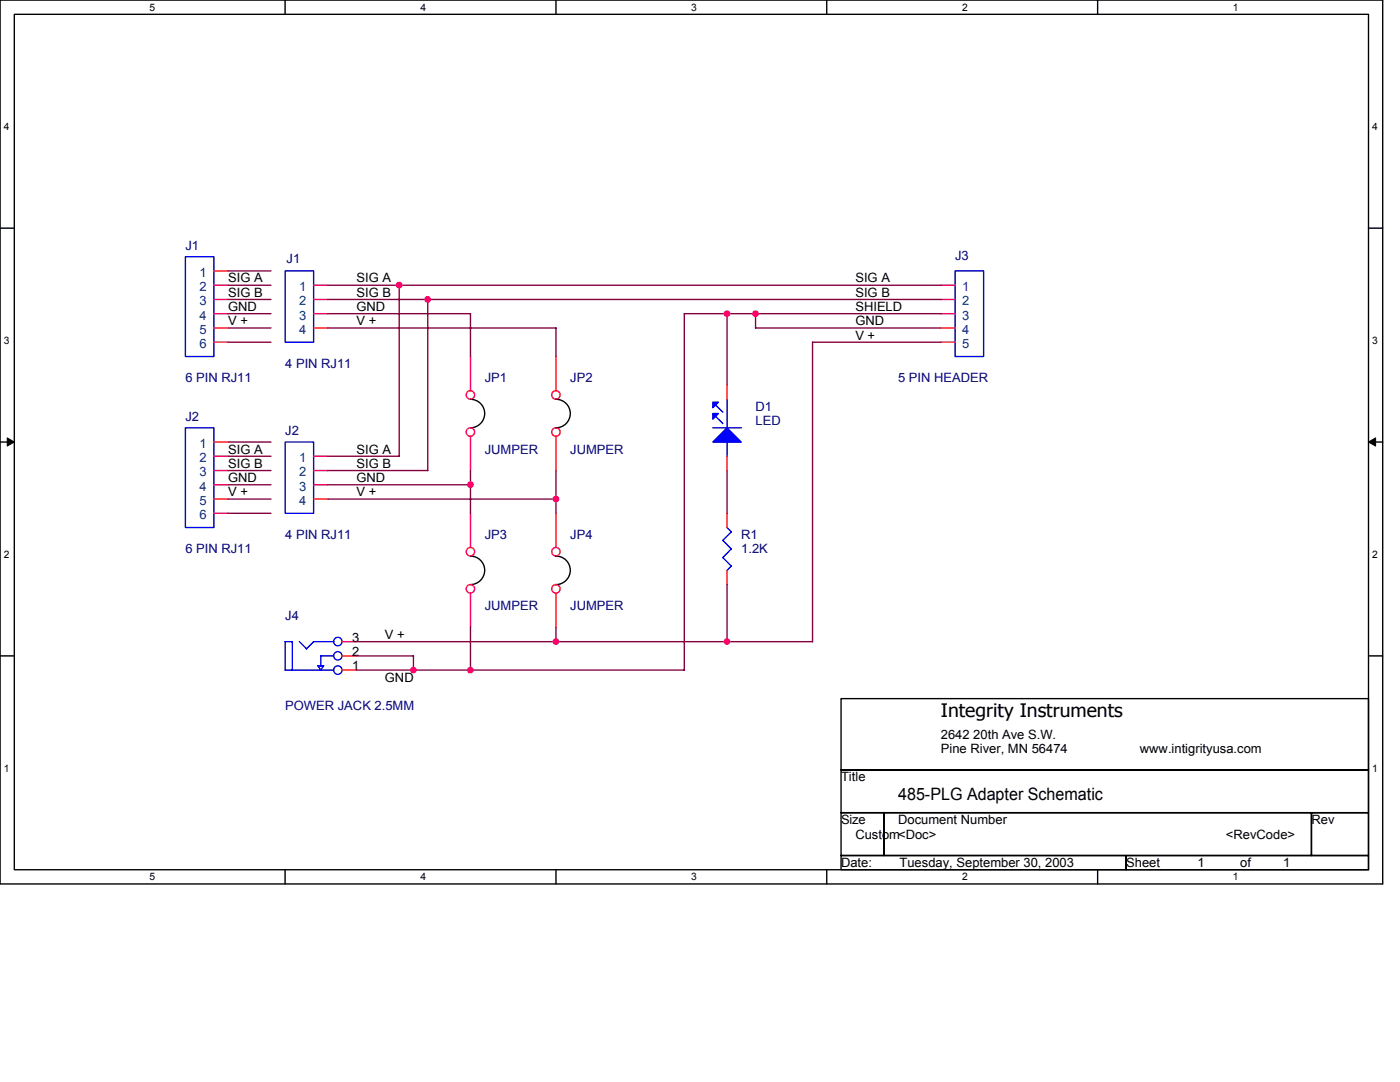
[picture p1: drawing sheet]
<svg xmlns="http://www.w3.org/2000/svg" width="279mm" height="216mm" viewBox="0 0 279 216" stroke-linecap="round" stroke-linejoin="round" font-family="sans-serif">
<path d="M0 0h275.9v176.4h-275.9zM2.9 2.9h270.2v170.6h-270.2z" fill="none" stroke="#000" stroke-width=".28"/>
<g fill="#fff">
<path d="M29.9 .3h1.1v2.3h-1.1z"/>
<path d="M29.9 173.8h1.1v2.3h-1.1z"/>
</g>
<path d="M56.9 0v2.9M56.9 173.5v2.9" fill="none" stroke="#000" stroke-width=".28"/>
<g fill="#fff">
<path d="M83.9 .3h1.1v2.3h-1.1z"/>
<path d="M83.9 173.8h1.1v2.3h-1.1z"/>
</g>
<path d="M111 0v2.9M111 173.5v2.9" fill="none" stroke="#000" stroke-width=".28"/>
<g fill="#fff">
<path d="M138 .3h1.1v2.3h-1.1z"/>
<path d="M138 173.8h1.1v2.3h-1.1z"/>
</g>
<path d="M165 0v2.9M165 173.5v2.9" fill="none" stroke="#000" stroke-width=".28"/>
<g fill="#fff">
<path d="M192 .3h1.1v2.3h-1.1z"/>
<path d="M192 173.8h1.1v2.3h-1.1z"/>
</g>
<path d="M219.1 0v2.9M219.1 173.5v2.9" fill="none" stroke="#000" stroke-width=".28"/>
<g fill="#fff">
<path d="M246.1 .3h1.1v2.3h-1.1z"/>
<path d="M246.1 173.8h1.1v2.3h-1.1z"/>
<path d="M.7 24.2h1.2v2.3h-1.2z"/>
<path d="M273.8 24.2h1.2v2.3h-1.2z"/>
<path d="M.7 66.9h1.2v2.3h-1.2z"/>
<path d="M273.8 66.9h1.2v2.3h-1.2z"/>
</g>
<path d="M0 45.5h2.9M273.1 45.5h2.8" fill="none" stroke="#000" stroke-width=".28"/>
<g fill="#fff">
<path d="M.7 109.5h1.2v2.3h-1.2z"/>
<path d="M273.8 109.5h1.2v2.3h-1.2z"/>
</g>
<path d="M0 88.2h2.9M273.1 88.2h2.8" fill="none" stroke="#000" stroke-width=".28"/>
<path d="M1.4 87.4l1.5 .8-1.5 .8zM273.1 88.2l1.4-.8v1.6z" fill="#000" stroke="#000" stroke-width=".2"/>
<g fill="#fff">
<path d="M.7 152.2h1.2v2.3h-1.2z"/>
<path d="M273.8 152.2h1.2v2.3h-1.2z"/>
</g>
<g fill="none" stroke="#000" stroke-width=".28">
<path d="M93.9 79.7a2.85 2.85 0 0 1 2.8 2.8 2.85 2.85 0 0 1-2.8 2.9M110.9 79.7a2.85 2.85 0 0 1 2.9 2.8 2.85 2.85 0 0 1-2.9 2.9M93.9 111a2.85 2.85 0 0 1 2.8 2.8 2.85 2.85 0 0 1-2.8 2.8M110.9 111a2.85 2.85 0 0 1 2.9 2.8 2.85 2.85 0 0 1-2.9 2.8M0 130.9h2.9M167.9 139.4h105.2v14.2h-105.2zM273.1 130.9h2.8M167.9 153.6h105.2v8.6h-105.2zM167.9 162.2h8.5v8.5h-8.5zM167.9 170.7h56.8v2.8h-56.8zM176.4 162.2h85.3v8.5h-85.3zM224.7 170.7h48.4v2.8h-48.4z"/>
<path d="M261.7 162.2h11.4v8.5h-11.4z"/>
</g>
<g fill="none" stroke="#00f" stroke-width=".28">
<path d="M37 51.2h5.7v19.9h-5.7zM56.9 54.1h5.7v14.2h-5.7zM190.6 54.1h5.7v17h-5.7zM145.1 79.7v5.7M37 85.4h5.7v19.9h-5.7zM56.9 88.2h5.7v14.2h-5.7zM142.3 85.4h5.7M142.8 83.1l1.5 1.4M142.8 80.8l1.5 1.5M145.1 88.2v2.8M144.3 107.8l1.7 1.8M145.1 105.3l.9 .9"/>
<path d="M145.9 106.1l-1.7 1.7M145.9 109.5l-1.7 1.8 1.8 1.7M145.9 112.9l-.8 .9M56.9 133.7h9.7M58.3 128v5.7M58.4 128h-1.5v5.7M59.7 128l1.5 1.5 1.4-1.5h4M63.4 132.9h1.2M63.5 132.9l.6 .8M64.6 132.8l-.6 .9M66.6 130.9h-2.6v2"/>
<circle cx="67.4" cy="133.7" r=".84"/>
<circle cx="67.4" cy="128" r=".84"/>
<circle cx="67.4" cy="130.9" r=".84"/>
</g>
<g fill="none" stroke="#f00" stroke-width=".28">
<path d="M42.7 56.9h2.8M42.7 59.8h2.8M42.7 54.1h2.8M62.6 56.9h2.8M62.6 59.8h2.8M187.8 56.9h2.8M187.8 59.8h2.8M42.7 62.6h2.8M42.7 65.4h2.8M42.7 68.3h2.8M62.6 62.6h2.8M62.6 65.4h2.8"/>
<path d="M93.9 71.1v6.9M111 71.1v6.9M145.1 76.8v2.9M187.8 62.6h2.8M187.8 65.4h2.8M187.8 68.3h2.8M42.7 91h2.8M42.7 93.9h2.8M42.7 96.7h2.8M42.7 99.6h2.8M42.7 88.2h2.8M62.6 91h2.8"/>
<path d="M62.6 93.9h2.8M62.6 96.7h2.8M62.6 99.6h2.8M93.9 87.1v6.8M111 87.1v6.8M145.1 91v2.9M42.7 102.4h2.8M93.9 102.4v6.8M93.9 118.4v6.8M111 102.4v6.8M111 118.4v6.8M145.1 102.4v2.9"/>
<path d="M145.1 113.8v2.8M68.3 128h2.8M68.3 130.9h2.8M68.3 133.7h2.8"/>
<circle cx="93.9" cy="78.8" r=".84"/>
<circle cx="110.9" cy="78.8" r=".84"/>
<circle cx="93.9" cy="86.2" r=".84"/>
<circle cx="110.9" cy="86.2" r=".84"/>
<circle cx="93.9" cy="117.5" r=".84"/>
<circle cx="93.9" cy="110.1" r=".84"/>
<circle cx="110.9" cy="110.1" r=".84"/>
<circle cx="110.9" cy="117.5" r=".84"/>
</g>
<g fill="#00f" stroke="#00f" stroke-width=".28">
<path d="M145.1 85.4l2.8 2.8h-5.6z" fill-rule="evenodd"/>
<path d="M142.3 82.5h1.1l-1.1 1.2z" fill-rule="evenodd"/>
<path d="M142.3 80.2h1.1l-1.1 1.2z" fill-rule="evenodd"/>
</g>
<g fill="none" stroke="#800040" stroke-width=".28">
<path d="M45.5 59.8h8.6M45.5 56.9h8.6M45.5 54.1h8.6M65.4 59.8h122.4M65.4 56.9h122.4M79.7 56.9v34.1h-14.3M85.4 59.7v34.2h-20M45.5 62.6h8.6M45.5 65.4h8.6M45.5 68.3h8.6M65.4 62.6h28.5v8.6M65.4 65.4h45.6v5.8"/>
<path d="M145.1 62.6v14.2M150.8 62.6v2.8h37M187.8 62.6h-51.2v71.1M187.8 68.3h-25.6v59.8M45.5 91h8.6M45.5 93.9h8.6M45.5 96.7h8.6M45.5 99.6h8.6M45.5 88.2h8.6M65.4 96.7h28.5M65.4 99.6h45.6M93.9 93.9v8.5"/>
<path d="M111 93.9v8.5M145.1 93.9v8.5M45.5 102.4h8.6M145.1 116.6v11.4M71.1 128h91.1M71.1 133.7h65.5M71.1 130.9h11.4v2.8M93.9 125.2v8.5M111 125.2v2.8"/>
</g>
<g fill="#f0f" stroke="#f0f" stroke-width=".28">
<circle cx="85.3" cy="59.7" r=".56"/>
<circle cx="145.1" cy="62.6" r=".56"/>
<circle cx="93.9" cy="96.7" r=".57"/>
<circle cx="145.1" cy="128" r=".56"/>
<circle cx="110.9" cy="99.6" r=".56"/>
<circle cx="79.7" cy="56.9" r=".56"/>
<circle cx="150.8" cy="62.6" r=".56"/>
<circle cx="82.5" cy="133.7" r=".56"/>
<circle cx="93.9" cy="133.7" r=".56"/>
<circle cx="110.9" cy="128" r=".56"/>
</g>
<text font-size="3.7" x="187.8" y="143.1">Integrity Instruments</text>
<text font-size="3.4" x="179.2" y="159.5">485-PLG Adapter Schematic</text>
<g font-size="2.6" fill="#000080">
<text x="37" y="49.8">J1</text>
<text x="57.2" y="52.4">J1</text>
<text x="190.6" y="51.8">J3</text>
<text x="37" y="76.3">6 PIN RJ11</text>
<text x="56.9" y="73.4">4 PIN RJ11</text>
<text x="96.7" y="76.3">JP1</text>
<text x="113.8" y="76.3">JP2</text>
<text x="179.2" y="76.3">5 PIN HEADER</text>
<text x="37" y="84">J2</text>
<text x="150.8" y="82">D1</text>
<text x="56.9" y="86.8">J2</text>
<text x="150.8" y="84.8">LED</text>
<text x="96.7" y="90.5">JUMPER</text>
<text x="113.8" y="90.5">JUMPER</text>
<text x="56.9" y="107.6">4 PIN RJ11</text>
<text x="96.7" y="107.6">JP3</text>
<text x="113.8" y="107.6">JP4</text>
<text x="147.9" y="107.6">R1</text>
<text x="37" y="110.4">6 PIN RJ11</text>
<text x="147.9" y="110.4">1.2K</text>
<text x="56.9" y="123.8">J4</text>
<text x="96.7" y="121.8">JUMPER</text>
<text x="113.8" y="121.8">JUMPER</text>
<text x="56.9" y="141.7">POWER JACK 2.5MM</text>
</g>
<g font-size="2.6" fill="#004080">
<text x="39.8" y="55.2">1</text>
<text x="39.8" y="58.1">2</text>
<text x="59.7" y="58.1">1</text>
<text x="192" y="58.1">1</text>
<text x="39.8" y="60.9">3</text>
<text x="39.8" y="63.8">4</text>
<text x="59.7" y="60.9">2</text>
<text x="59.7" y="63.8">3</text>
<text x="192" y="60.9">2</text>
<text x="192" y="63.8">3</text>
<text x="39.8" y="66.6">5</text>
<text x="39.8" y="69.4">6</text>
<text x="59.7" y="66.6">4</text>
<text x="192" y="66.6">4</text>
<text x="192" y="69.4">5</text>
<text x="39.8" y="89.4">1</text>
<text x="39.8" y="92.2">2</text>
<text x="39.8" y="95.1">3</text>
<text x="59.7" y="92.2">1</text>
<text x="59.7" y="95.1">2</text>
<text x="39.8" y="97.9">4</text>
<text x="39.8" y="100.8">5</text>
<text x="59.7" y="97.9">3</text>
<text x="59.7" y="100.8">4</text>
<text x="39.8" y="103.6">6</text>
</g>
<g font-size="2.6">
<text x="45.5" y="56.4">SIG A</text>
<text x="45.5" y="59.2">SIG B</text>
<text x="71.1" y="56.4">SIG A</text>
<text x="71.1" y="59.2">SIG B</text>
<text x="170.7" y="56.4">SIG A</text>
<text x="170.7" y="59.2">SIG B</text>
<text x="45.5" y="64.9">V +</text>
<text x="45.5" y="62.1">GND</text>
<text x="71.1" y="62.1">GND</text>
<text x="71.1" y="64.9">V +</text>
<text x="170.7" y="64.9">GND</text>
<text x="170.7" y="62.1">SHIELD</text>
<text x="170.7" y="67.8">V +</text>
<text x="45.5" y="90.5">SIG A</text>
<text x="45.5" y="93.3">SIG B</text>
<text x="71.1" y="90.5">SIG A</text>
<text x="71.1" y="93.3">SIG B</text>
<text x="45.5" y="99">V +</text>
<text x="45.5" y="96.2">GND</text>
<text x="71.1" y="96.2">GND</text>
<text x="71.1" y="99">V +</text>
<text x="70.3" y="128">3</text>
<text x="70.3" y="130.9">2</text>
<text x="76.8" y="127.5">V +</text>
<text x="70.3" y="133.7">1</text>
<text x="76.8" y="136">GND</text>
<text x="187.8" y="147.4">2642 20th Ave S.W.</text>
<text x="167.9" y="155.9">Title</text>
<text x="187.8" y="150.2">Pine River, MN 56474</text>
<text x="227.5" y="150.2">www.intigrityusa.com</text>
<text x="167.9" y="164.5">Size</text>
<text x="170.7" y="167.3">Custom&lt;Doc&gt;</text>
<text x="179.2" y="164.5">Document Number</text>
<text x="244.7" y="167.3">&lt;RevCode&gt;</text>
<text x="261.7" y="164.5">Rev</text>
<text x="167.9" y="173">Date:</text>
<text x="179.5" y="173">Tuesday, September 30, 2003</text>
<text x="224.7" y="173">Sheet</text>
<text x="239" y="173">1</text>
<text x="247.5" y="173">of</text>
<text x="256.1" y="173">1</text>
</g>
<g font-size="2">
<text x="29.9" y="2.1">5</text>
<text x="83.9" y="2.1">4</text>
<text x="138" y="2.1">3</text>
<text x="192" y="2.1">2</text>
<text x="246.1" y="2.1">1</text>
<text x=".7" y="26">4</text>
<text x="273.8" y="26">4</text>
<text x=".7" y="68.7">3</text>
<text x="273.8" y="68.7">3</text>
<text x=".7" y="111.4">2</text>
<text x="273.8" y="111.4">2</text>
<text x=".7" y="154.1">1</text>
<text x="273.8" y="154.1">1</text>
<text x="29.9" y="175.7">5</text>
<text x="83.9" y="175.7">4</text>
<text x="138" y="175.7">3</text>
<text x="192" y="175.7">2</text>
<text x="246.1" y="175.7">1</text>
</g>
</svg>
